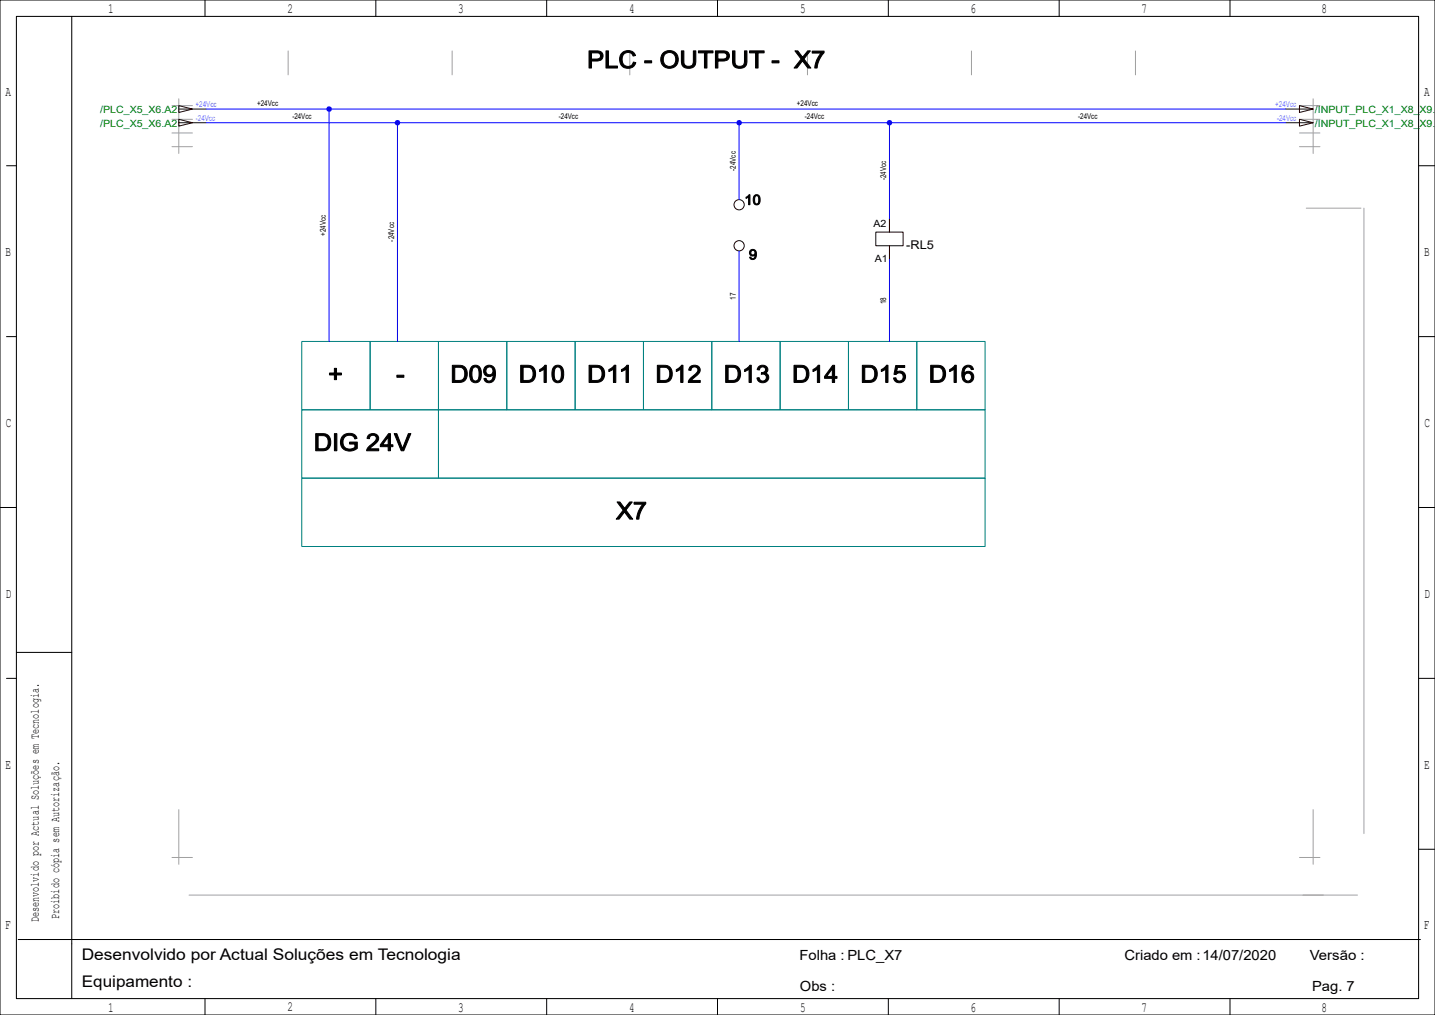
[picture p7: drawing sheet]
<svg xmlns="http://www.w3.org/2000/svg" width="420mm" height="297mm" viewBox="0 0 420 297" stroke-linecap="round" stroke-linejoin="round" font-family="sans-serif">
<g fill="none" stroke="#000" stroke-width=".29">
<path d="M0 0h420v297h-420zM60 0v4.8M110 0v4.8M160 0v4.8M210 0v4.8M260 0v4.8M310 0v4.8M360 0v4.8M1.9 48.5h2.9M415.2 48.5h4.8M1.9 98.5h2.9M415.2 98.5h4.8"/>
<path d="M0 148.5h4.8M415.2 148.5h4.7M1.9 198.5h2.9M4.8 190.9h16.2M415.2 198.5h4.8M415.2 248.5h4.8M21 276.2v16M60 292.2v4.8M110 292.2v4.8M160 292.2v4.8M210 292.2v4.8M260 292.2v4.8"/>
<path d="M310 292.2v4.8M360 292.2v4.8"/>
</g>
<path d="M4.8 4.8h410.4v287.4h-410.4zM21 4.8v271.4M5.3 274.9h410.4" fill="none" stroke="#000" stroke-width=".3"/>
<g fill="none" stroke="#a0a0a4" stroke-width=".29">
<path d="M84.3 14.9v7M132.3 14.9v7M184.3 14.9v7M236.3 14.9v7M284.3 14.9v7M332.3 14.9v7M50.3 30.9h6M50.3 34.9h6M50.3 38.9h6M52.3 28.9v16M380.3 30.9h6M380.3 34.9h6"/>
<path d="M380.3 38.9h6M384.3 28.9v16M50.3 42.9h6M380.3 42.9h6M382.3 60.9h16M399.2 60.9v183M52.3 236.9v16M384.3 236.9v16M50.3 250.9h6M380.3 250.9h6M55.3 261.9h342"/>
</g>
<g fill="none" stroke="#008080" stroke-width=".29">
<path d="M88.3 99.9h20v20h-20zM108.3 99.9h20v20h-20zM128.3 99.9h20v20h-20zM148.3 99.9h20v20h-20zM168.3 99.9h20v20h-20zM188.3 99.9h20v20h-20zM208.3 99.9h20v20h-20zM228.3 99.9h20v20h-20zM248.3 99.9h20v20h-20zM268.3 99.9h20v20h-20zM88.3 119.9h40v20h-40zM128.3 119.9h160v20h-160z"/>
<path d="M88.3 139.9h200v20h-200z"/>
</g>
<g fill="none" stroke="#240000" stroke-width=".29">
<path d="M52.3 30.9l4 1-4 1zM52.3 34.9l4 1-4 1zM52.3 31.9h8M52.3 35.9h8M376.3 31.9h8M376.3 35.9h8M380.3 30.9l4 1-4 1zM380.3 34.9l4 1-4 1zM256.3 67.9h8v4h-8zM260.3 63.9v4M260.3 71.9v4"/>
<circle cx="216.3" cy="59.9" r="1.5"/>
<circle cx="216.3" cy="71.9" r="1.5"/>
</g>
<path d="M60.3 31.9h316M60.3 35.9h316M96.3 31.9v68M116.3 35.9v64M216.3 35.9v22.5M260.3 35.9v28M216.3 73.4v26.5M260.3 75.9v24" fill="none" stroke="#00f" stroke-width=".29"/>
<g fill="#00f">
<circle cx="96.3" cy="31.9" r=".8"/>
<circle cx="260.3" cy="35.9" r=".8"/>
<circle cx="216.3" cy="35.9" r=".8"/>
<circle cx="116.3" cy="35.9" r=".8"/>
</g>
<g font-size="7">
<text x="171.8" y="19.9">PLC - OUTPUT - X7</text>
<text x="96" y="111.9">+</text>
<text x="115.9" y="111.9">-</text>
<text x="131.8" y="111.9">D09</text>
<text x="151.8" y="111.9">D10</text>
<text x="171.8" y="111.9">D11</text>
<text x="191.8" y="111.9">D12</text>
<text x="211.8" y="111.9">D13</text>
<text x="231.8" y="111.9">D14</text>
<text x="251.8" y="111.9">D15</text>
<text x="271.8" y="111.9">D16</text>
<text x="91.8" y="131.9">DIG 24V</text>
<text x="180.3" y="151.9">X7</text>
</g>
<g font-size="4.7">
<text x="23.9" y="280.9">Desenvolvido por Actual Soluções em Tecnologia</text>
<text x="23.9" y="288.9">Equipamento :</text>
</g>
<g font-size="4.1">
<text x="31.7" y="3.8">1</text>
<text x="84.2" y="3.7">2</text>
<text x="134.1" y="3.8">3</text>
<text x="184.2" y="3.8">4</text>
<text x="234.2" y="3.8">5</text>
<text x="284.1" y="3.8">6</text>
<text x="334.1" y="3.8">7</text>
<text x="386.8" y="3.8">8</text>
<text x="1.6" y="28.1">A</text>
<text x="416.8" y="28.1">A</text>
<text x="217.9" y="59.9">10</text>
<text x="1.6" y="74.9">B</text>
<text x="219.2" y="75.9">9</text>
<text x="416.8" y="74.9">B</text>
<text x="1.7" y="124.9">C</text>
<text x="416.9" y="124.9">C</text>
<text x="1.7" y="174.9">D</text>
<text x="416.9" y="174.9">D</text>
<text x="1.6" y="224.9">E</text>
<text x="416.8" y="224.9">E</text>
<text x="1.5" y="271.9">F</text>
<text x="416.7" y="271.9">F</text>
<text x="234" y="280.9">Folha : PLC_X7</text>
<text x="329.1" y="280.9">Criado em :14/07/2020</text>
<text x="383.3" y="280.9">Versão :</text>
<text x="234.1" y="289.9">Obs :</text>
<text x="384" y="289.9">Pag. 7</text>
<text x="31.7" y="296">1</text>
<text x="84.2" y="295.9">2</text>
<text x="134.1" y="296">3</text>
<text x="184.2" y="296">4</text>
<text x="234.2" y="296">5</text>
<text x="284.1" y="296">6</text>
<text x="334.1" y="296">7</text>
<text x="386.8" y="296">8</text>
</g>
<g font-size="3.7">
<text x="11.3" y="269.9" transform="rotate(-90 11.3 269.9)">Desenvolvido por Actual Soluções em Tecnologia.</text>
<text x="17.3" y="268.9" transform="rotate(-90 17.3 268.9)">Proibido cópia sem Autorização.</text>
</g>
<text font-size="3.5" x="265.2" y="72.9">-RL5</text>
<g font-size="2.9" fill="#008000">
<text x="29.3" y="33.2">/PLC_X5_X6.A2</text>
<text x="384.8" y="33.2">/INPUT_PLC_X1_X8_X9.A</text>
<text x="29.3" y="37.2">/PLC_X5_X6.A2</text>
<text x="384.8" y="37.2">/INPUT_PLC_X1_X8_X9.A</text>
</g>
<g font-size="2.9">
<text x="255.6" y="66.4">A2</text>
<text x="256" y="76.6">A1</text>
</g>
<g font-size="2.3" fill="#4891ff">
<text x="57.2" y="31.4">+24Vcc</text>
<text x="57.3" y="35.4">-24Vcc</text>
<text x="373.3" y="31.4">+24Vcc</text>
<text x="373.8" y="35.4">-24Vcc</text>
</g>
<g font-size="2.3">
<text x="75.2" y="30.9">+24Vcc</text>
<text x="85.6" y="34.9">-24Vcc</text>
<text x="163.6" y="34.9">-24Vcc</text>
<text x="233.2" y="30.9">+24Vcc</text>
<text x="235.6" y="34.9">-24Vcc</text>
<text x="315.6" y="34.9">-24Vcc</text>
<text x="215.3" y="49.9" transform="rotate(-90 215.3 49.9)">-24Vcc</text>
<text x="259.3" y="52.7" transform="rotate(-90 259.3 52.7)">-24Vcc</text>
<text x="95.3" y="69" transform="rotate(-90 95.3 69)">+24Vcc</text>
<text x="115.3" y="70.7" transform="rotate(-90 115.3 70.7)">-24Vcc</text>
<text x="215.3" y="87.7" transform="rotate(-90 215.3 87.7)">17</text>
<text x="259.3" y="89" transform="rotate(-90 259.3 89)">18</text>
</g>
</svg>
